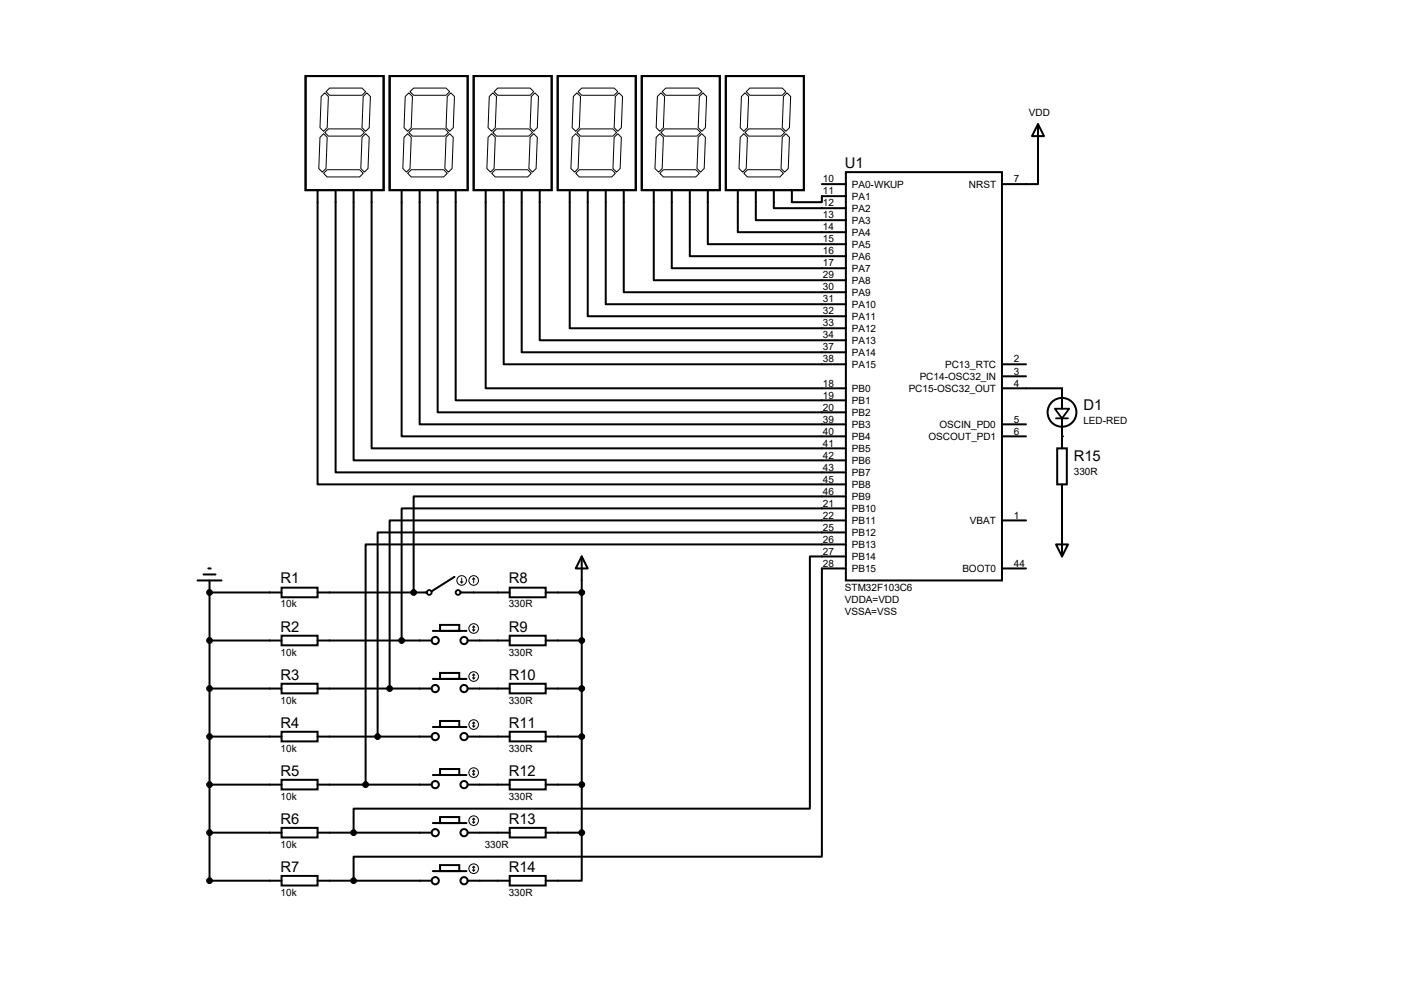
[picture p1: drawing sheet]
<svg xmlns="http://www.w3.org/2000/svg" width="297mm" height="210mm" viewBox="0 0 297 210" stroke-linecap="round" stroke-linejoin="round" font-family="sans-serif">
<g fill="none" stroke="#000" stroke-width=".42">
<path d="M64.6 16.1h16.6v24.1h-16.6zM82.4 16.1h16.5v24.1h-16.5zM100.2 16.1h16.5v24.1h-16.5zM118 16.1h16.5v24.1h-16.5zM135.8 16.1h16.5v24.1h-16.5zM153.5 16.1h16.6v24.1h-16.6zM173.9 38.9h5M178.9 36.4h33.1v86.4h-33.1zM219.6 26.2l1.3 2.6h-2.6zM219.6 26.2v12.7h-7.6M67.2 40.2v62.2h111.7M71 40.2v59.7h107.9"/>
<path d="M74.8 40.2v57.2h104.1M78.6 40.2v54.6h100.3M85 40.2v52.1h93.9M88.8 40.2v49.5h90.1M92.6 40.2v47h86.3M96.4 40.2v44.5h82.5M102.7 40.2v41.9h76.2M106.6 40.2v36.8h72.3M110.4 40.2v34.3h68.5M114.2 40.2v31.8h64.7M120.5 40.2v29.2h58.4M124.3 40.2v26.7h54.6"/>
<path d="M128.1 40.2v24.1h50.8M132 40.2v21.6h46.9M138.3 40.2v19.1h40.6M142.1 40.2v16.5h36.8M145.9 40.2v14h33M149.7 40.2v11.4h29.2M156.1 40.2v8.9h22.8M159.9 40.2v6.4h19M163.7 40.2v3.8h15.2M167.5 40.2v2.6h6.4v-1.3h5M212 77h5M212 79.6h5"/>
<path d="M212 82.1h12.7v4.3M212 89.7h5M212 92.3h5M223.6 94.8h2.1v7.6h-2.1zM224.7 88.5v6.3M123.1 117.7l1.2 2.5h-2.5zM123.1 117.7v58.4M178.9 105h-91.4v20.3M178.9 107.5h-93.9v28M178.9 110.1h-96.5v35.5M178.9 112.6h-99v43.2M178.9 115.1h-101.6v50.8"/>
<path d="M178.9 117.7h-7.6v53.3h-96.5v5.1M212 110.1h5M223.4 115.1h2.5l-1.2 2.6zM224.7 102.4v15.3M41.8 122.8h5.1M43.1 121.5h2.5M44.1 120.2h.5M44.3 122.8v63.5h15.3M44.3 135.5h15.3M44.3 125.3h15.3M59.6 124.3h7.6v2h-7.6zM59.6 134.5h7.6v2h-7.6z"/>
<path d="M67.2 135.5h24.1M67.2 125.3h23.1M91.6 133.4h7.1M93.1 132.2h4.1v1.2h-4.1zM96.1 122l-4.8 3.1M97.4 125.3h10.4M98.9 135.5h8.9M107.8 124.3h7.6v2h-7.6zM107.8 134.5h7.6v2h-7.6zM115.4 135.5h7.7M115.4 125.3h7.7M178.9 120.2h-5v61h-99.1v5.1"/>
<path d="M212 120.2h5M44.3 155.8h15.3M44.3 145.6h15.3M59.6 144.6h7.6v2h-7.6zM59.6 154.8h7.6v2h-7.6zM67.2 155.8h24.1M67.2 145.6h24.1M91.6 143.6h7.1M91.6 153.8h7.1M93.1 142.3h4.1v1.3h-4.1zM93.1 152.5h4.1v1.3h-4.1zM98.9 155.8h8.9"/>
<path d="M98.9 145.6h8.9M107.8 144.6h7.6v2h-7.6zM107.8 154.8h7.6v2h-7.6zM115.4 155.8h7.7M115.4 145.6h7.7M44.3 176.1h15.3M44.3 165.9h15.3M59.6 164.9h7.6v2.1h-7.6zM59.6 175.1h7.6v2h-7.6zM67.2 176.1h24.1M67.2 165.9h24.1M91.6 163.9h7.1"/>
<path d="M91.6 174.1h7.1M93.1 162.6h4.1v1.3h-4.1zM93.1 172.8h4.1v1.3h-4.1zM98.9 176.1h8.9M98.9 165.9h8.9M107.8 164.9h7.6v2.1h-7.6zM107.8 175.1h7.6v2h-7.6zM115.4 176.1h7.7M115.4 165.9h7.7M123.1 176.1v10.2h-7.7M59.6 185.3h7.6v2h-7.6zM67.2 186.3h24.1"/>
<path d="M91.6 184.2h7.1M93.1 183h4.1v1.2h-4.1zM98.9 186.3h8.9M107.8 185.3h7.6v2h-7.6z"/>
<circle cx="224.7" cy="87.2" r="3"/>
<circle cx="92.1" cy="135.5" r=".76"/>
<circle cx="98.2" cy="135.5" r=".76"/>
<circle cx="92.1" cy="155.8" r=".76"/>
<circle cx="92.1" cy="145.6" r=".76"/>
<circle cx="98.2" cy="145.6" r=".76"/>
<circle cx="98.2" cy="155.8" r=".76"/>
<circle cx="92.1" cy="165.9" r=".76"/>
<circle cx="92.1" cy="176.1" r=".76"/>
<circle cx="98.2" cy="176.1" r=".76"/>
<circle cx="98.2" cy="165.9" r=".76"/>
<circle cx="92.1" cy="186.3" r=".76"/>
<circle cx="98.2" cy="186.3" r=".76"/>
</g>
<g fill="#000">
<circle cx="224.7" cy="92.3" r=".21"/>
<circle cx="44.3" cy="125.3" r=".21"/>
<circle cx="87.5" cy="125.3" r=".21"/>
</g>
<g fill="none" stroke="#000" stroke-width=".21">
<path d="M69.7 18.6h6.9l.7 .8-.7 .8h-6.9l-.7-.8zM86.7 19.4l.8-.8h6.9l.7 .8-.7 .8h-6.9zM104.3 19.6l.7 .8-.2 6.6-.8 .8-.7-.8 .2-6.6zM104.5 19.4l.8-.8h6.8l.8 .8-.8 .8h-6.8zM122.3 19.4l.8-.8h6.8l.8 .8-.8 .8h-6.8zM140.1 19.4l.7-.8h6.9l.8 .8-.8 .8h-6.9zM157.9 19.4l.7-.8h6.9l.7 .8-.7 .8h-6.9zM67.7 29l.8-.7 .7 .7-.2 6.6-.8 .8-.8-.8zM67.9 20.4l.8-.8 .8 .8-.3 6.6-.7 .8-.8-.8zM68.5 36.7l.7-.8h6.9l.7 .8-.7 .7h-6.9zM68.7 28l.8-.7h6.8l.8 .7-.8 .8h-6.8zM76.6 29l.7-.7 .8 .7-.2 6.6-.8 .8-.8-.8z"/>
<path d="M76.8 20.4l.8-.8 .8 .8-.3 6.6-.8 .8-.7-.8zM85.5 29l.7-.7 .8 .7-.3 6.6-.7 .8-.8-.8zM85.7 20.4l.8-.8 .7 .8-.2 6.6-.8 .8-.7-.8zM86.5 28l.7-.7h6.9l.8 .7-.8 .8h-6.9zM87 35.9h6.9l.7 .8-.7 .7h-6.9l-.8-.7zM94.6 20.4l.8-.8 .7 .8-.2 6.6-.8 .8-.7-.8zM95.1 28.3l.8 .7-.3 6.6-.7 .8-.8-.8 .3-6.6zM103.3 29l.7-.7 .8 .7-.3 6.6-.7 .8-.8-.8zM104 36.7l.8-.8h6.8l.8 .8-.8 .7h-6.8zM104.3 28l.7-.7h6.9l.7 .7-.7 .8h-6.9zM112.1 29l.8-.7 .8 .7-.3 6.6-.8 .8-.7-.8zM112.4 20.4l.8-.8 .7 .8-.2 6.6-.8 .8-.8-.8z"/>
<path d="M121 29l.8-.7 .8 .7-.3 6.6-.8 .8-.7-.8zM121.3 20.4l.7-.8 .8 .8-.2 6.6-.8 .8-.8-.8zM121.8 36.7l.8-.8h6.8l.8 .8-.8 .7h-6.8zM122 28l.8-.7h6.9l.7 .7-.7 .8h-6.9zM130.2 20.4l.7-.8 .8 .8-.3 6.6-.7 .8-.8-.8zM130.7 28.3l.7 .7-.2 6.6-.8 .8-.7-.8 .2-6.6zM138.8 29l.8-.7 .7 .7-.2 6.6-.8 .8-.7-.8zM139.1 20.4l.7-.8 .8 .8-.3 6.6-.7 .8-.8-.8zM139.8 28l.8-.7h6.8l.8 .7-.8 .8h-6.8zM140.3 35.9h6.9l.8 .8-.8 .7h-6.9l-.7-.7zM147.7 29l.8-.7 .7 .7-.2 6.6-.8 .8-.8-.8zM148 20.4l.7-.8 .8 .8-.3 6.6-.7 .8-.8-.8z"/>
<path d="M156.8 20.4l.8-.8 .8 .8-.3 6.6-.7 .8-.8-.8zM157.4 36.7l.7-.8h6.9l.7 .8-.7 .7h-6.9zM157.4 28.3l.7 .7-.2 6.6-.8 .8-.8-.8 .3-6.6zM157.6 28l.8-.7h6.8l.8 .7-.8 .8h-6.8zM165.5 29l.7-.7 .8 .7-.2 6.6-.8 .8-.8-.8zM165.7 20.4l.8-.8 .8 .8-.3 6.6-.8 .8-.7-.8zM97.4 123l.3 .3M97.7 122.3v1M97.9 123l-.2 .3M99.9 133.2l.3 .2M100.2 122.3l-.3 .2M100.2 122.3l.3 .2"/>
<path d="M100.2 122.3v1M100.2 132.4v1M100.2 132.4l-.3 .3M100.2 132.4l.3 .3M100.5 133.2l-.3 .2M99.9 143.3l.3 .3M99.9 153.5l.3 .3M100.2 142.6v1M100.2 152.7v1.1M100.2 142.6l-.3 .2M100.2 142.6l.3 .2M100.2 152.7l-.3 .3"/>
<path d="M100.2 152.7l.3 .3M100.5 143.3l-.3 .3M100.5 153.5l-.3 .3M99.9 163.7l.3 .2M99.9 173.8l.3 .3M100.2 162.9v1M100.2 173.1v1M100.2 162.9l-.3 .3M100.2 162.9l.3 .3M100.2 173.1l-.3 .2M100.2 173.1l.3 .2M100.5 163.7l-.3 .2"/>
<path d="M100.5 173.8l-.3 .3M99.9 184l.3 .2M100.2 183.2v1M100.2 183.2l-.3 .3M100.2 183.2l.3 .3M100.5 184l-.3 .2"/>
<circle cx="97.7" cy="122.8" r="1.02"/>
<circle cx="100.2" cy="122.8" r="1.02"/>
<circle cx="100.2" cy="132.9" r="1.02"/>
<circle cx="100.2" cy="153.2" r="1.02"/>
<circle cx="100.2" cy="143.1" r="1.02"/>
<circle cx="100.2" cy="173.6" r="1.02"/>
<circle cx="100.2" cy="163.4" r="1.02"/>
<circle cx="100.2" cy="183.7" r="1.02"/>
</g>
<g fill="#000" stroke="#000" stroke-width=".42">
<circle cx="44.3" cy="135.5" r=".51"/>
<circle cx="44.3" cy="125.3" r=".51"/>
<circle cx="85" cy="135.5" r=".51"/>
<circle cx="87.5" cy="125.3" r=".51"/>
<circle cx="123.1" cy="135.5" r=".51"/>
<circle cx="123.1" cy="125.3" r=".51"/>
<circle cx="44.3" cy="145.6" r=".51"/>
<circle cx="44.3" cy="155.8" r=".51"/>
<circle cx="79.9" cy="155.8" r=".51"/>
<circle cx="82.4" cy="145.6" r=".51"/>
<circle cx="123.1" cy="155.8" r=".51"/>
<circle cx="123.1" cy="145.6" r=".51"/>
<circle cx="44.3" cy="165.9" r=".51"/>
<circle cx="44.3" cy="176.1" r=".51"/>
<circle cx="74.8" cy="176.1" r=".51"/>
<circle cx="77.3" cy="165.9" r=".51"/>
<circle cx="123.1" cy="176.1" r=".51"/>
<circle cx="123.1" cy="165.9" r=".51"/>
<circle cx="44.3" cy="186.3" r=".51"/>
<circle cx="74.8" cy="186.3" r=".51"/>
</g>
<g fill="none" stroke="#000" stroke-width=".38">
<path d="M223.1 86.4h3.1l-1.5 2.1zM223.4 88.5h2.5"/>
<circle cx="90.8" cy="125.3" r=".51"/>
<circle cx="96.9" cy="125.3" r=".51"/>
</g>
<g font-size="3.1">
<text x="178.7" y="35.5">U1</text>
<text x="229.2" y="86.8">D1</text>
<text x="227.2" y="97.5">R15</text>
<text x="59.4" y="123.4">R1</text>
<text x="107.6" y="123.4">R8</text>
<text x="59.4" y="133.6">R2</text>
<text x="107.6" y="133.6">R9</text>
<text x="59.4" y="143.7">R3</text>
<text x="107.6" y="143.7">R10</text>
<text x="59.4" y="153.9">R4</text>
<text x="107.6" y="153.9">R11</text>
<text x="59.4" y="164">R5</text>
<text x="107.6" y="164">R12</text>
<text x="59.4" y="174.2">R6</text>
<text x="107.6" y="174.2">R13</text>
<text x="59.4" y="184.4">R7</text>
<text x="107.6" y="184.4">R14</text>
</g>
<g font-size="2.1">
<text x="217.7" y="24.5">VDD</text>
<text x="174.1" y="38.6">10</text>
<text x="174.1" y="41.1">11</text>
<text x="180.2" y="39.7">PA0-WKUP</text>
<text x="205" y="39.7">NRST</text>
<text x="214.5" y="38.6">7</text>
<text x="174.1" y="43.6">12</text>
<text x="174.1" y="46.2">13</text>
<text x="180.2" y="44.8">PA2</text>
<text x="180.2" y="42.2">PA1</text>
<text x="180.2" y="47.3">PA3</text>
<text x="174.1" y="48.7">14</text>
<text x="174.1" y="51.3">15</text>
<text x="174.1" y="53.8">16</text>
<text x="180.2" y="49.9">PA4</text>
<text x="180.2" y="52.4">PA5</text>
<text x="174.1" y="56.3">17</text>
<text x="174.1" y="58.9">29</text>
<text x="180.2" y="54.9">PA6</text>
<text x="180.2" y="57.5">PA7</text>
<text x="174.1" y="61.4">30</text>
<text x="174.1" y="64">31</text>
<text x="180.2" y="60">PA8</text>
<text x="180.2" y="62.6">PA9</text>
<text x="180.2" y="65.1">PA10</text>
<text x="174.1" y="66.5">32</text>
<text x="174.1" y="69">33</text>
<text x="174.1" y="71.6">34</text>
<text x="180.2" y="67.6">PA11</text>
<text x="180.2" y="70.2">PA12</text>
<text x="174.1" y="74.1">37</text>
<text x="174.1" y="76.7">38</text>
<text x="180.2" y="72.7">PA13</text>
<text x="180.2" y="75.3">PA14</text>
<text x="180.2" y="77.8">PA15</text>
<text x="199.9" y="77.8">PC13_RTC</text>
<text x="214.5" y="76.7">2</text>
<text x="174.1" y="81.7">18</text>
<text x="180.2" y="82.9">PB0</text>
<text x="192.2" y="82.9">PC15-OSC32_OUT</text>
<text x="194.6" y="80.3">PC14-OSC32_IN</text>
<text x="214.5" y="79.2">3</text>
<text x="214.5" y="81.7">4</text>
<text x="174.1" y="84.3">19</text>
<text x="174.1" y="86.8">20</text>
<text x="174.1" y="89.4">39</text>
<text x="180.2" y="85.4">PB1</text>
<text x="180.2" y="88">PB2</text>
<text x="214.5" y="89.4">5</text>
<text x="229.2" y="89.7">LED-RED</text>
<text x="174.1" y="91.9">40</text>
<text x="174.1" y="94.4">41</text>
<text x="180.2" y="90.5">PB3</text>
<text x="180.2" y="93">PB4</text>
<text x="180.2" y="95.6">PB5</text>
<text x="196.4" y="93">OSCOUT_PD1</text>
<text x="198.8" y="90.5">OSCIN_PD0</text>
<text x="214.5" y="91.9">6</text>
<text x="174.1" y="97">42</text>
<text x="174.1" y="99.5">43</text>
<text x="180.2" y="98.1">PB6</text>
<text x="180.2" y="100.7">PB7</text>
<text x="227.2" y="100.4">330R</text>
<text x="174.1" y="102.1">45</text>
<text x="174.1" y="104.6">46</text>
<text x="174.1" y="107.1">21</text>
<text x="180.2" y="103.2">PB8</text>
<text x="180.2" y="105.7">PB9</text>
<text x="174.1" y="109.7">22</text>
<text x="174.1" y="112.2">25</text>
<text x="180.2" y="108.3">PB10</text>
<text x="180.2" y="110.8">PB11</text>
<text x="180.2" y="113.4">PB12</text>
<text x="205.2" y="110.8">VBAT</text>
<text x="214.5" y="109.7">1</text>
<text x="174.1" y="114.8">26</text>
<text x="174.1" y="117.3">27</text>
<text x="174.1" y="119.8">28</text>
<text x="180.2" y="115.9">PB13</text>
<text x="180.2" y="118.4">PB14</text>
<text x="214.5" y="119.8">44</text>
<text x="178.7" y="124.9">STM32F103C6</text>
<text x="180.2" y="121">PB15</text>
<text x="203.6" y="121">BOOT0</text>
<text x="59.4" y="128.5">10k</text>
<text x="107.6" y="128.5">330R</text>
<text x="178.7" y="127.5">VDDA=VDD</text>
<text x="178.7" y="130">VSSA=VSS</text>
<text x="59.4" y="138.6">10k</text>
<text x="107.6" y="138.6">330R</text>
<text x="59.4" y="148.8">10k</text>
<text x="107.6" y="148.8">330R</text>
<text x="59.4" y="159">10k</text>
<text x="107.6" y="159">330R</text>
<text x="59.4" y="169.1">10k</text>
<text x="107.6" y="169.1">330R</text>
<text x="59.4" y="179.3">10k</text>
<text x="102.5" y="179.3">330R</text>
<text x="59.4" y="189.4">10k</text>
<text x="107.6" y="189.4">330R</text>
</g>
</svg>
